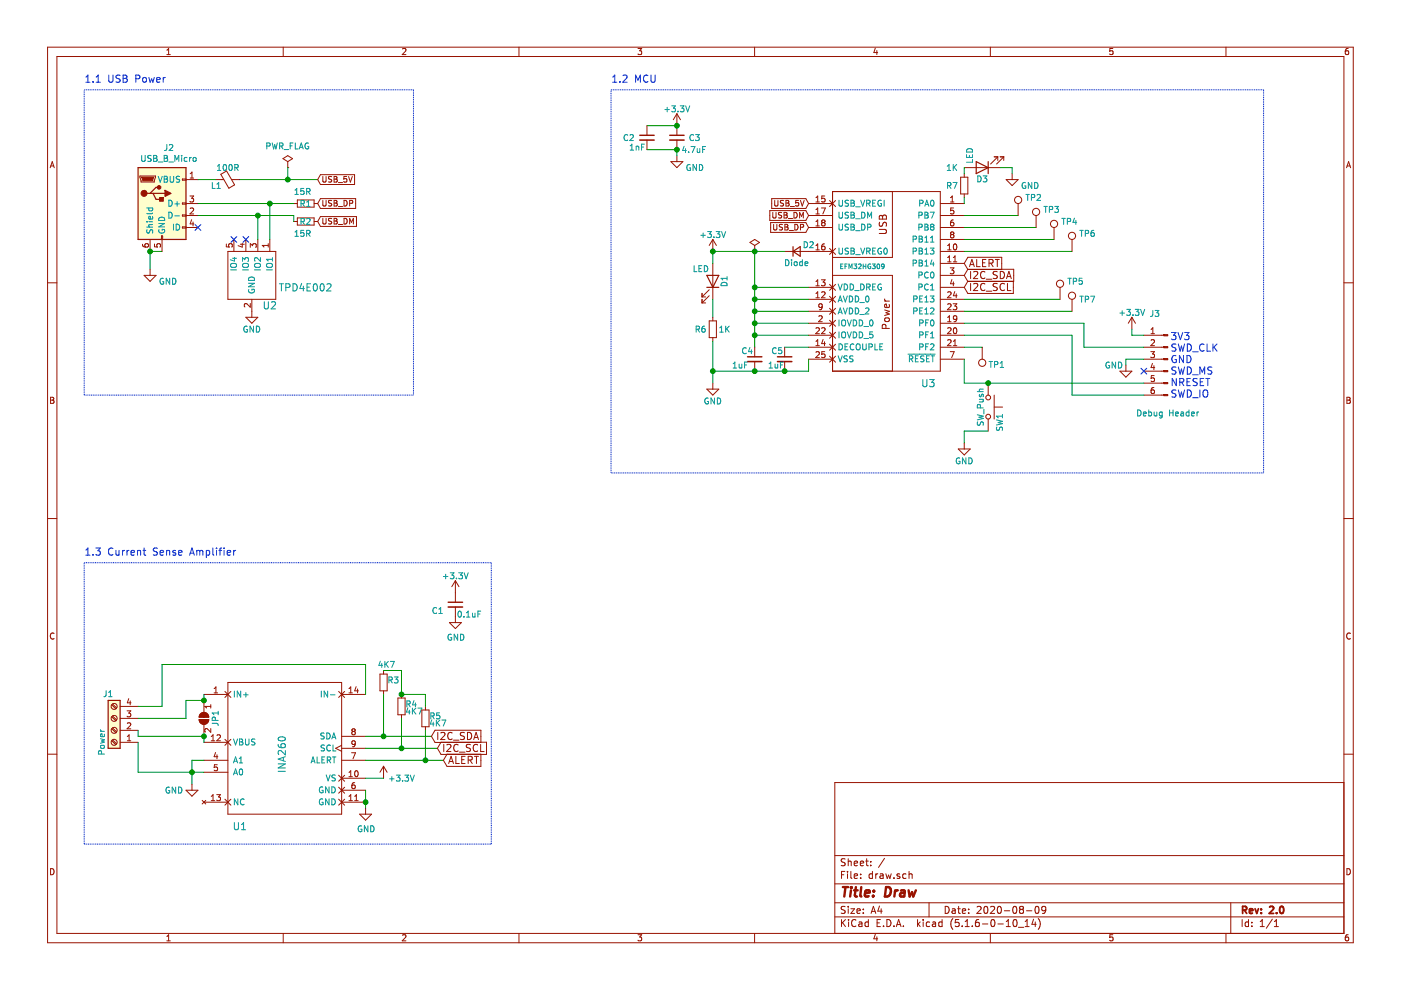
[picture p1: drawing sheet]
EESchema Schematic File Version 4
EELAYER 30 0
EELAYER END
$Descr A4 11693 8268
encoding utf-8
Sheet 1 1
Title "Draw"
Date "2020-08-09"
Rev "2.0"
Comp ""
Comment1 ""
Comment2 ""
Comment3 ""
Comment4 ""
$EndDescr
$Comp
L Device:C_Small C1
U 1 1
P 3800 5050
F 0 "C1" H 3600 5000 50  0000 L CNN
F 1 "0.1uF" H 3810 4970 50  0000 L CNN
F 2 "Capacitors_SMD:C_0805_HandSoldering" H 3800 5050 50  0001 C CNN
F 3 "" H 3800 5050 50  0000 C CNN
	1    3800 5050
	1    0    0    -1  
$EndComp
Wire Wire Line
	3050 6500 3200 6500
Wire Wire Line
	3050 5550 3050 5800
Wire Wire Line
	1700 6450 1600 6450
Wire Wire Line
	1700 6350 1600 6350
Wire Wire Line
	1600 6350 1600 6450
Connection ~ 1600 6450
$Comp
L Jumper:SolderJumper_2_Open JP1
U 1 1
P 1700 6000
F 0 "JP1" H 1700 6100 50  0000 C CNN
F 1 "Jumper" H 1600 5900 50  0001 C CNN
F 2 "" H 1700 6000 50  0001 C CNN
F 3 "~" H 1700 6000 50  0001 C CNN
	1    1700 6000
	0    1    1    0   
$EndComp
$Comp
L power:GND #PWR04
U 1 1
P 3050 6750
F 0 "#PWR04" H 3050 6500 50  0001 C CNN
F 1 "GND" H 3055 6577 50  0000 C CNN
F 2 "" H 3050 6750 50  0001 C CNN
F 3 "" H 3050 6750 50  0001 C CNN
	1    3050 6750
	1    0    0    -1  
$EndComp
$Comp
L power:GND #PWR02
U 1 1
P 1600 6550
F 0 "#PWR02" H 1600 6300 50  0001 C CNN
F 1 "GND" H 1450 6500 50  0000 C CNN
F 2 "" H 1600 6550 50  0001 C CNN
F 3 "" H 1600 6550 50  0001 C CNN
	1    1600 6550
	1    0    0    -1  
$EndComp
Wire Wire Line
	1600 6450 1600 6550
NoConn ~ 1650 1900
Wire Wire Line
	1350 2100 1250 2100
$Comp
L Device:R_Small R?
U 1 1
P 2550 1700
AR Path="/58815CE4/5F325BFE" Ref="R?"  Part="1" 
AR Path="/5F325BFE" Ref="R1"  Part="1" 
F 0 "R1" V 2550 1650 50  0000 L CNN
F 1 "15R" V 2450 1650 50  0000 L CNN
F 2 "Resistors_SMD:R_0805_HandSoldering" H 2550 1700 50  0001 C CNN
F 3 "" H 2550 1700 50  0000 C CNN
	1    2550 1700
	0    -1   1    0   
$EndComp
$Comp
L Device:R_Small R?
U 1 1
P 2550 1850
AR Path="/58815CE4/5F325BF8" Ref="R?"  Part="1" 
AR Path="/5F325BF8" Ref="R2"  Part="1" 
F 0 "R2" V 2550 1800 50  0000 L CNN
F 1 "15R" V 2650 1800 50  0000 L CNN
F 2 "Resistors_SMD:R_0805_HandSoldering" H 2550 1850 50  0001 C CNN
F 3 "" H 2550 1850 50  0000 C CNN
	1    2550 1850
	0    -1   1    0   
$EndComp
Wire Wire Line
	9400 3000 9400 3050
$Comp
L Connector:TestPoint TP1
U 1 1
P 8200 2900
F 0 "TP1" H 8250 3050 50  0000 L CNN
F 1 "TestPoint" H 8300 3100 50  0001 L CNN
F 2 "" H 8400 2900 50  0001 C CNN
F 3 "~" H 8400 2900 50  0001 C CNN
	1    8200 2900
	1    0    0    1   
$EndComp
Wire Wire Line
	8050 2600 8950 2600
Wire Wire Line
	8050 2500 8850 2500
Wire Wire Line
	8050 2100 8950 2100
Wire Wire Line
	8050 2000 8800 2000
Wire Wire Line
	8950 3300 8950 2800
Wire Wire Line
	9550 3300 8950 3300
Wire Wire Line
	8050 2800 8950 2800
Wire Wire Line
	9550 3200 8250 3200
Wire Wire Line
	9450 2800 9450 2750
$Comp
L Switch:SW_Push SW1
U 1 1
P 8250 3400
AR Path="/5F325CF7" Ref="SW1"  Part="1" 
AR Path="/58815CE4/5F325CF7" Ref="SW?"  Part="1" 
F 0 "SW1" H 8300 3500 50  0000 L CNN
F 1 "SW_Push" H 8250 3340 50  0000 C CNN
F 2 "draw:Tact" H 8250 3600 50  0001 C CNN
F 3 "" H 8250 3600 50  0000 C CNN
	1    8250 3400
	0    1    1    0   
$EndComp
NoConn ~ 9550 3100
Connection ~ 8250 3200
$Comp
L Connector:Conn_01x06_Male J3
U 1 1
P 9750 3000
F 0 "J3" H 9858 3381 50  0000 C CNN
F 1 "Debug Header" H 9750 2550 50  0000 C CNN
F 2 "" H 9750 3000 50  0001 C CNN
F 3 "~" H 9750 3000 50  0001 C CNN
	1    9750 3000
	-1   0    0    -1  
$EndComp
Text Notes 9770 3330 0    60   ~ 0
3V3\nSWD_CLK\nGND\nSWD_MS\nNRESET\nSWD_IO
$Comp
L Device:LED D?
U 1 1
P 8200 1400
AR Path="/58815CE4/5F47747F" Ref="D?"  Part="1" 
AR Path="/5F47747F" Ref="D3"  Part="1" 
F 0 "D3" H 8200 1500 50  0000 C CNN
F 1 "LED" V 8300 1300 50  0000 C CNN
F 2 "LEDs:LED_0805" H 8200 1400 50  0001 C CNN
F 3 "" H 8200 1400 50  0000 C CNN
	1    8200 1400
	-1   0    0    1   
$EndComp
Wire Wire Line
	8350 1400 8450 1400
Wire Wire Line
	8450 1400 8450 1450
$Comp
L power:GND #PWR?
U 1 1
P 8450 1450
AR Path="/58815CE4/5F47CFD0" Ref="#PWR?"  Part="1" 
AR Path="/5F47CFD0" Ref="#PWR013"  Part="1" 
F 0 "#PWR013" H 8450 1200 50  0001 C CNN
F 1 "GND" H 8300 1350 50  0000 C CNN
F 2 "" H 8450 1450 50  0000 C CNN
F 3 "" H 8450 1450 50  0000 C CNN
	1    8450 1450
	-1   0    0    -1  
$EndComp
Wire Wire Line
	8050 1700 8050 1650
Wire Wire Line
	9550 3000 9400 3000
Wire Wire Line
	8050 2900 8200 2900
Wire Wire Line
	8050 3600 8050 3700
Wire Wire Line
	8250 3600 8050 3600
Wire Wire Line
	8050 3200 8250 3200
Wire Wire Line
	9050 2900 9550 2900
Wire Wire Line
	9050 2700 9050 2900
Wire Wire Line
	8050 2700 9050 2700
Wire Wire Line
	9550 2800 9450 2800
Wire Wire Line
	8050 3200 8050 3000
Wire Wire Line
	5650 1250 5650 1300
$Comp
L power:GND #PWR?
U 1 1
P 5650 1300
AR Path="/58815CE4/5F325C54" Ref="#PWR?"  Part="1" 
AR Path="/5F325C54" Ref="#PWR09"  Part="1" 
F 0 "#PWR09" H 5650 1050 50  0001 C CNN
F 1 "GND" H 5500 1200 50  0000 C CNN
F 2 "" H 5650 1300 50  0000 C CNN
F 3 "" H 5650 1300 50  0000 C CNN
	1    5650 1300
	-1   0    0    -1  
$EndComp
$Comp
L Device:C_Small C?
U 1 1
P 5650 1150
AR Path="/58815CE4/5F325C4E" Ref="C?"  Part="1" 
AR Path="/5F325C4E" Ref="C3"  Part="1" 
F 0 "C3" H 5450 1150 50  0000 L CNN
F 1 "4.7uF" H 5400 1050 50  0000 L CNN
F 2 "Capacitors_SMD:C_0805_HandSoldering" H 5650 1150 50  0001 C CNN
F 3 "" H 5650 1150 50  0000 C CNN
	1    5650 1150
	-1   0    0    -1  
$EndComp
$Comp
L power:GND #PWR?
U 1 1
P 8050 3700
AR Path="/58815CE4/5F325C48" Ref="#PWR?"  Part="1" 
AR Path="/5F325C48" Ref="#PWR012"  Part="1" 
F 0 "#PWR012" H 8050 3450 50  0001 C CNN
F 1 "GND" H 8050 3550 50  0000 C CNN
F 2 "" H 8050 3700 50  0000 C CNN
F 3 "" H 8050 3700 50  0000 C CNN
	1    8050 3700
	-1   0    0    -1  
$EndComp
$Comp
L power:+3.3V #PWR?
U 1 1
P 9450 2750
AR Path="/58815CE4/5F325C28" Ref="#PWR?"  Part="1" 
AR Path="/5F325C28" Ref="#PWR015"  Part="1" 
F 0 "#PWR015" H 9450 2600 50  0001 C CNN
F 1 "+3.3V" H 9450 2890 50  0000 C CNN
F 2 "" H 9450 2750 50  0000 C CNN
F 3 "" H 9450 2750 50  0000 C CNN
	1    9450 2750
	-1   0    0    -1  
$EndComp
$Comp
L power:GND #PWR?
U 1 1
P 9400 3050
AR Path="/58815CE4/5F325C1C" Ref="#PWR?"  Part="1" 
AR Path="/5F325C1C" Ref="#PWR014"  Part="1" 
F 0 "#PWR014" H 9400 2800 50  0001 C CNN
F 1 "GND" H 9500 3050 50  0000 C CNN
F 2 "" H 9400 3050 50  0000 C CNN
F 3 "" H 9400 3050 50  0000 C CNN
	1    9400 3050
	-1   0    0    -1  
$EndComp
$Comp
L draw:EFM32HG309 U?
U 1 1
P 7750 3100
AR Path="/58815CE4/5F325BF2" Ref="U?"  Part="1" 
AR Path="/5F325BF2" Ref="U3"  Part="1" 
F 0 "U3" H 7750 3000 60  0000 C CNN
F 1 "EFM32HG309" H 8300 3975 39  0000 C CNN
F 2 "Housings_DFN_QFN:QFN-24-1EP_5x5mm_Pitch0.65mm" H 7650 3400 60  0001 C CNN
F 3 "" H 7650 3400 60  0000 C CNN
	1    7750 3100
	-1   0    0    -1  
$EndComp
Connection ~ 6300 2800
Wire Wire Line
	6300 2900 6300 2800
$Comp
L Device:D_Small D2
U 1 1
P 6650 2100
F 0 "D2" H 6750 2050 50  0000 C CNN
F 1 "Diode" H 6650 2200 50  0000 C CNN
F 2 "" V 6650 2100 50  0001 C CNN
F 3 "~" V 6650 2100 50  0001 C CNN
	1    6650 2100
	1    0    0    1   
$EndComp
$Comp
L Device:R_Small R?
U 1 1
P 5950 2750
AR Path="/58815CE4/5F325C42" Ref="R?"  Part="1" 
AR Path="/5F325C42" Ref="R6"  Part="1" 
F 0 "R6" H 6000 2750 50  0000 L CNN
F 1 "1K" H 5800 2750 50  0000 L CNN
F 2 "Resistors_SMD:R_0805_HandSoldering" H 5950 2750 50  0001 C CNN
F 3 "" H 5950 2750 50  0000 C CNN
	1    5950 2750
	-1   0    0    -1  
$EndComp
Wire Wire Line
	6550 3100 6300 3100
Wire Wire Line
	6300 3100 5950 3100
Wire Wire Line
	6300 2700 6300 2800
Wire Wire Line
	6300 2600 6300 2700
Wire Wire Line
	6300 2500 6300 2600
Wire Wire Line
	6300 2400 6300 2500
Wire Wire Line
	6750 2900 6550 2900
Connection ~ 6550 3100
Connection ~ 6300 3100
Wire Wire Line
	6750 3100 6550 3100
Wire Wire Line
	6750 3100 6750 3000
Connection ~ 6300 2700
Wire Wire Line
	6300 2800 6750 2800
Connection ~ 6300 2600
Wire Wire Line
	6300 2700 6750 2700
Connection ~ 6300 2500
Wire Wire Line
	6300 2600 6750 2600
Connection ~ 6300 2400
Wire Wire Line
	6300 2500 6750 2500
Wire Wire Line
	6300 2100 6300 2400
Wire Wire Line
	6750 2400 6300 2400
$Comp
L Device:LED D?
U 1 1
P 5950 2350
AR Path="/58815CE4/5F325C3C" Ref="D?"  Part="1" 
AR Path="/5F325C3C" Ref="D1"  Part="1" 
F 0 "D1" H 5950 2450 50  0000 C CNN
F 1 "LED" V 6050 2250 50  0000 C CNN
F 2 "LEDs:LED_0805" H 5950 2350 50  0001 C CNN
F 3 "" H 5950 2350 50  0000 C CNN
	1    5950 2350
	0    1    -1   0   
$EndComp
$Comp
L Device:C_Small C?
U 1 1
P 6550 3000
AR Path="/58815CE4/5F325C10" Ref="C?"  Part="1" 
AR Path="/5F325C10" Ref="C5"  Part="1" 
F 0 "C5" H 6560 3070 50  0000 L CNN
F 1 "1uF" H 6550 2950 50  0000 L CNN
F 2 "Capacitors_SMD:C_0805_HandSoldering" H 6550 3000 50  0001 C CNN
F 3 "" H 6550 3000 50  0000 C CNN
	1    6550 3000
	-1   0    0    -1  
$EndComp
$Comp
L Device:C_Small C?
U 1 1
P 6300 3000
AR Path="/58815CE4/5F325C0A" Ref="C?"  Part="1" 
AR Path="/5F325C0A" Ref="C4"  Part="1" 
F 0 "C4" H 6310 3070 50  0000 L CNN
F 1 "1uF" H 6350 2950 50  0000 L CNN
F 2 "Capacitors_SMD:C_0805_HandSoldering" H 6300 3000 50  0001 C CNN
F 3 "" H 6300 3000 50  0000 C CNN
	1    6300 3000
	-1   0    0    -1  
$EndComp
Wire Wire Line
	5950 3100 5950 3200
Connection ~ 5950 3100
$Comp
L power:GND #PWR?
U 1 1
P 5950 3200
AR Path="/58815CE4/5F325BE0" Ref="#PWR?"  Part="1" 
AR Path="/5F325BE0" Ref="#PWR011"  Part="1" 
F 0 "#PWR011" H 5950 2950 50  0001 C CNN
F 1 "GND" H 5950 3050 50  0000 C CNN
F 2 "" H 5950 3200 50  0000 C CNN
F 3 "" H 5950 3200 50  0000 C CNN
	1    5950 3200
	-1   0    0    -1  
$EndComp
$Comp
L power:GND #PWR?
U 1 1
P 1250 2250
AR Path="/58815CE4/5F34164A" Ref="#PWR?"  Part="1" 
AR Path="/5F34164A" Ref="#PWR01"  Part="1" 
F 0 "#PWR01" H 1250 2000 50  0001 C CNN
F 1 "GND" H 1100 2150 50  0000 C CNN
F 2 "" H 1250 2250 50  0000 C CNN
F 3 "" H 1250 2250 50  0000 C CNN
	1    1250 2250
	-1   0    0    -1  
$EndComp
$Comp
L power:+3.3V #PWR?
U 1 1
P 5950 2100
AR Path="/58815CE4/5F325C04" Ref="#PWR?"  Part="1" 
AR Path="/5F325C04" Ref="#PWR010"  Part="1" 
F 0 "#PWR010" H 5950 1950 50  0001 C CNN
F 1 "+3.3V" H 5950 2240 50  0000 C CNN
F 2 "" H 5950 2100 50  0000 C CNN
F 3 "" H 5950 2100 50  0000 C CNN
	1    5950 2100
	-1   0    0    -1  
$EndComp
Wire Wire Line
	5950 2850 5950 3100
Wire Wire Line
	5950 2650 5950 2500
Wire Wire Line
	5950 2200 5950 2100
Connection ~ 6300 2100
$Comp
L power:+3.3V #PWR?
U 1 1
P 5650 1050
AR Path="/58815CE4/5F3805A3" Ref="#PWR?"  Part="1" 
AR Path="/5F3805A3" Ref="#PWR08"  Part="1" 
F 0 "#PWR08" H 5650 900 50  0001 C CNN
F 1 "+3.3V" H 5650 1190 50  0000 C CNN
F 2 "" H 5650 1050 50  0000 C CNN
F 3 "" H 5650 1050 50  0000 C CNN
	1    5650 1050
	-1   0    0    -1  
$EndComp
Text GLabel 2650 1850 2    47   Input ~ 0
USB_DM
Text GLabel 2650 1700 2    47   Input ~ 0
USB_DP
Wire Wire Line
	2450 1800 2450 1850
Wire Wire Line
	1800 1500 1650 1500
$Comp
L Device:Ferrite_Bead_Small L?
U 1 1
P 1900 1500
AR Path="/58815CE4/5F325C7B" Ref="L?"  Part="1" 
AR Path="/5F325C7B" Ref="L1"  Part="1" 
F 0 "L1" V 1950 1550 50  0000 L CNN
F 1 "100R" V 1800 1400 50  0000 L CNN
F 2 "Capacitors_SMD:C_0805_HandSoldering" V 1830 1500 50  0001 C CNN
F 3 "" H 1900 1500 50  0000 C CNN
	1    1900 1500
	0    -1   1    0   
$EndComp
$Comp
L power:PWR_FLAG #FLG?
U 1 1
P 2400 1400
AR Path="/58815CE4/5F325C74" Ref="#FLG?"  Part="1" 
AR Path="/5F325C74" Ref="#FLG01"  Part="1" 
F 0 "#FLG01" H 2400 1495 50  0001 C CNN
F 1 "PWR_FLAG" H 2400 1580 50  0000 C CNN
F 2 "" H 2400 1400 50  0000 C CNN
F 3 "" H 2400 1400 50  0000 C CNN
	1    2400 1400
	-1   0    0    -1  
$EndComp
Connection ~ 2400 1500
Wire Wire Line
	2400 1500 2000 1500
Wire Wire Line
	2400 1500 2400 1400
Text GLabel 2650 1500 2    47   Input ~ 0
USB_5V
Wire Wire Line
	2400 1500 2650 1500
$Comp
L power:GND #PWR?
U 1 1
P 2100 2600
AR Path="/58815CE4/5F325C68" Ref="#PWR?"  Part="1" 
AR Path="/5F325C68" Ref="#PWR03"  Part="1" 
F 0 "#PWR03" H 2100 2350 50  0001 C CNN
F 1 "GND" H 2100 2450 50  0000 C CNN
F 2 "" H 2100 2600 50  0000 C CNN
F 3 "" H 2100 2600 50  0000 C CNN
	1    2100 2600
	-1   0    0    -1  
$EndComp
$Comp
L draw:TPD4E002 U?
U 1 1
P 2100 2300
AR Path="/58815CE4/5F325C62" Ref="U?"  Part="1" 
AR Path="/5F325C62" Ref="U2"  Part="1" 
F 0 "U2" H 1950 2050 60  0000 C CNN
F 1 "TPD4E002" H 1650 2200 60  0000 C CNN
F 2 "TO_SOT_Packages_SMD:SOT-553" H 2100 2300 60  0001 C CNN
F 3 "" H 2100 2300 60  0001 C CNN
	1    2100 2300
	-1   0    0    -1  
$EndComp
Wire Wire Line
	1650 1800 2150 1800
Wire Wire Line
	1650 1700 2250 1700
Wire Wire Line
	2150 2000 2150 1800
Connection ~ 2150 1800
Wire Wire Line
	2150 1800 2450 1800
Wire Wire Line
	2250 2000 2250 1700
Connection ~ 2250 1700
Wire Wire Line
	2250 1700 2450 1700
Connection ~ 5650 1050
Connection ~ 5650 1250
$Comp
L Device:C_Small C?
U 1 1
P 5400 1150
AR Path="/58815CE4/5F325C81" Ref="C?"  Part="1" 
AR Path="/5F325C81" Ref="C2"  Part="1" 
F 0 "C2" H 5500 1150 50  0000 L CNN
F 1 "1nF" H 5410 1070 50  0000 L CNN
F 2 "Capacitors_SMD:C_0805_HandSoldering" H 5400 1150 50  0001 C CNN
F 3 "" H 5400 1150 50  0000 C CNN
	1    5400 1150
	-1   0    0    -1  
$EndComp
Wire Wire Line
	5650 1050 5400 1050
Wire Wire Line
	5650 1250 5400 1250
$Comp
L Connector:TestPoint TP7
U 1 1
P 8950 2600
F 0 "TP7" H 8750 2700 50  0000 L CNN
F 1 "TestPoint" H 8600 2800 50  0001 L CNN
F 2 "" H 9150 2600 50  0001 C CNN
F 3 "~" H 9150 2600 50  0001 C CNN
	1    8950 2600
	-1   0    0    -1  
$EndComp
$Comp
L Connector:TestPoint TP6
U 1 1
P 8950 2100
F 0 "TP6" H 8750 2250 50  0000 L CNN
F 1 "TestPoint" H 8600 2100 50  0001 L CNN
F 2 "" H 9150 2100 50  0001 C CNN
F 3 "~" H 9150 2100 50  0001 C CNN
	1    8950 2100
	-1   0    0    -1  
$EndComp
$Comp
L Connector:TestPoint TP4
U 1 1
P 8800 2000
F 0 "TP4" H 8600 2150 50  0000 L CNN
F 1 "TestPoint" H 8450 2200 50  0001 L CNN
F 2 "" H 9000 2000 50  0001 C CNN
F 3 "~" H 9000 2000 50  0001 C CNN
	1    8800 2000
	-1   0    0    -1  
$EndComp
$Comp
L Connector:TestPoint TP5
U 1 1
P 8850 2500
F 0 "TP5" H 8650 2650 50  0000 L CNN
F 1 "TestPoint" H 8550 2700 50  0001 L CNN
F 2 "" H 9050 2500 50  0001 C CNN
F 3 "~" H 9050 2500 50  0001 C CNN
	1    8850 2500
	-1   0    0    -1  
$EndComp
$Comp
L Connector:TestPoint TP3
U 1 1
P 8650 1900
F 0 "TP3" H 8450 2050 50  0000 L CNN
F 1 "TestPoint" H 8300 2100 50  0001 L CNN
F 2 "" H 8850 1900 50  0001 C CNN
F 3 "~" H 8850 1900 50  0001 C CNN
	1    8650 1900
	-1   0    0    -1  
$EndComp
$Comp
L Connector:TestPoint TP2
U 1 1
P 8500 1800
F 0 "TP2" H 8300 1950 50  0000 L CNN
F 1 "TestPoint" H 8150 1800 50  0001 L CNN
F 2 "" H 8700 1800 50  0001 C CNN
F 3 "~" H 8700 1800 50  0001 C CNN
	1    8500 1800
	-1   0    0    -1  
$EndComp
Wire Wire Line
	8050 1800 8500 1800
Wire Wire Line
	8050 1900 8650 1900
Text GLabel 6750 1700 0    47   Input ~ 0
USB_5V
Text GLabel 6750 1900 0    47   Input ~ 0
USB_DP
Text GLabel 6750 1800 0    47   Input ~ 0
USB_DM
Connection ~ 5950 2100
Wire Wire Line
	5950 2100 6300 2100
Wire Wire Line
	6300 2100 6550 2100
$Comp
L power:+3.3V #PWR?
U 1 1
P 3800 4950
AR Path="/58815CE4/5F30A655" Ref="#PWR?"  Part="1" 
AR Path="/5F30A655" Ref="#PWR06"  Part="1" 
F 0 "#PWR06" H 3800 4800 50  0001 C CNN
F 1 "+3.3V" H 3800 5090 50  0000 C CNN
F 2 "" H 3800 4950 50  0000 C CNN
F 3 "" H 3800 4950 50  0000 C CNN
	1    3800 4950
	-1   0    0    -1  
$EndComp
$Comp
L power:GND #PWR07
U 1 1
P 3800 5150
F 0 "#PWR07" H 3800 4900 50  0001 C CNN
F 1 "GND" H 3805 4977 50  0000 C CNN
F 2 "" H 3800 5150 50  0001 C CNN
F 3 "" H 3800 5150 50  0001 C CNN
	1    3800 5150
	1    0    0    -1  
$EndComp
$Comp
L power:+3.3V #PWR?
U 1 1
P 3200 6500
AR Path="/58815CE4/5F317264" Ref="#PWR?"  Part="1" 
AR Path="/5F317264" Ref="#PWR05"  Part="1" 
F 0 "#PWR05" H 3200 6350 50  0001 C CNN
F 1 "+3.3V" H 3050 6500 50  0000 C CNN
F 2 "" H 3200 6500 50  0000 C CNN
F 3 "" H 3200 6500 50  0000 C CNN
	1    3200 6500
	-1   0    0    -1  
$EndComp
Wire Notes Line
	700  750  3450 750 
Wire Notes Line
	3450 750  3450 3300
Wire Notes Line
	3450 3300 700  3300
Wire Notes Line
	700  3300 700  750 
Text Notes 700  700  0    60   ~ 0
1.1 USB Power
Wire Notes Line
	5100 750  10550 750 
Wire Notes Line
	10550 750  10550 3950
Wire Notes Line
	10550 3950 5100 3950
Wire Notes Line
	5100 3950 5100 750 
Text Notes 5100 700  0    60   ~ 0
1.2 MCU
Wire Notes Line
	700  4700 4100 4700
Wire Notes Line
	4100 4700 4100 7050
Wire Notes Line
	4100 7050 700  7050
Text Notes 700  4650 0    60   ~ 0
1.3 Current Sense Amplifier
$Comp
L Device:R_Small R?
U 1 1
P 8050 1550
AR Path="/58815CE4/5F391775" Ref="R?"  Part="1" 
AR Path="/5F391775" Ref="R7"  Part="1" 
F 0 "R7" H 8100 1550 50  0000 L CNN
F 1 "1K" H 8100 1700 50  0000 L CNN
F 2 "Resistors_SMD:R_0805_HandSoldering" H 8050 1550 50  0001 C CNN
F 3 "" H 8050 1550 50  0000 C CNN
	1    8050 1550
	-1   0    0    -1  
$EndComp
Wire Wire Line
	8050 1450 8050 1400
Text GLabel 8050 2200 2    60   Input ~ 0
ALERT
Text GLabel 8050 2300 2    60   Input ~ 0
I2C_SDA
Text GLabel 8050 2400 2    60   Input ~ 0
I2C_SCL
NoConn ~ 2050 2000
NoConn ~ 1950 2000
$Comp
L power:PWR_FLAG #FLG02
U 1 1
P 6300 2100
F 0 "#FLG02" H 6300 2175 50  0001 C CNN
F 1 "PWR_FLAG" H 6300 2273 50  0001 C CNN
F 2 "" H 6300 2100 50  0001 C CNN
F 3 "~" H 6300 2100 50  0001 C CNN
	1    6300 2100
	1    0    0    -1  
$EndComp
$Comp
L Connector:USB_B_Micro J2
U 1 1
P 1350 1700
F 0 "J2" H 1407 2167 50  0000 C CNN
F 1 "USB_B_Micro" H 1407 2076 50  0000 C CNN
F 2 "" H 1500 1650 50  0001 C CNN
F 3 "~" H 1500 1650 50  0001 C CNN
	1    1350 1700
	1    0    0    -1  
$EndComp
Connection ~ 1250 2100
Wire Wire Line
	1250 2100 1250 2250
$Comp
L Connector:Screw_Terminal_01x04 J1
U 1 1
P 950 6100
F 0 "J1" H 1000 5800 50  0000 C CNN
F 1 "Power" V 1050 6200 50  0000 C CNN
F 2 "" H 950 6100 50  0001 C CNN
F 3 "~" H 950 6100 50  0001 C CNN
	1    950  6100
	-1   0    0    1   
$EndComp
Text GLabel 3700 6350 2    60   Input ~ 0
ALERT
Text GLabel 3650 6250 2    60   Input ~ 0
I2C_SCL
Text GLabel 3600 6150 2    60   Input ~ 0
I2C_SDA
Connection ~ 3350 5800
Wire Wire Line
	3350 6250 3650 6250
Wire Wire Line
	3550 6350 3700 6350
Wire Wire Line
	3350 5600 3350 5800
Wire Wire Line
	3200 5600 3350 5600
Wire Wire Line
	3550 5800 3550 5900
Wire Wire Line
	3350 6000 3350 6250
Wire Wire Line
	3550 6100 3550 6350
Wire Wire Line
	3350 5800 3550 5800
Wire Wire Line
	3200 5800 3200 6150
$Comp
L Device:R_Small R5
U 1 1
P 3550 6000
F 0 "R5" H 3580 6020 50  0000 L CNN
F 1 "4K7" H 3580 5960 50  0000 L CNN
F 2 "Resistors_SMD:R_0805_HandSoldering" H 3550 6000 50  0001 C CNN
F 3 "" H 3550 6000 50  0000 C CNN
	1    3550 6000
	1    0    0    -1  
$EndComp
$Comp
L Device:R_Small R4
U 1 1
P 3350 5900
F 0 "R4" H 3380 5920 50  0000 L CNN
F 1 "4K7" H 3380 5860 50  0000 L CNN
F 2 "Resistors_SMD:R_0805_HandSoldering" H 3350 5900 50  0001 C CNN
F 3 "" H 3350 5900 50  0000 C CNN
	1    3350 5900
	1    0    0    -1  
$EndComp
$Comp
L Device:R_Small R3
U 1 1
P 3200 5700
F 0 "R3" H 3230 5720 50  0000 L CNN
F 1 "4K7" H 3150 5850 50  0000 L CNN
F 2 "Resistors_SMD:R_0805_HandSoldering" H 3200 5700 50  0001 C CNN
F 3 "" H 3200 5700 50  0000 C CNN
	1    3200 5700
	1    0    0    -1  
$EndComp
Wire Wire Line
	3050 6150 3200 6150
Connection ~ 3200 6150
Wire Wire Line
	3200 6150 3600 6150
Wire Wire Line
	3050 6250 3350 6250
Connection ~ 3350 6250
Wire Wire Line
	3050 6350 3550 6350
Connection ~ 3550 6350
Wire Wire Line
	3050 6700 3050 6750
Wire Wire Line
	3050 6600 3050 6700
Connection ~ 3050 6700
$Comp
L draw:INA260 U?
U 1 1
P 1900 6800
AR Path="/5881B945/5F35543F" Ref="U?"  Part="1" 
AR Path="/5F35543F" Ref="U1"  Part="1" 
F 0 "U1" H 2000 6700 60  0000 C CNN
F 1 "INA260" V 2350 7300 60  0000 C CNN
F 2 "Housings_SSOP:TSSOP-16_4.4x5mm_Pitch0.65mm" H 1900 6800 60  0001 C CNN
F 3 "" H 1900 6800 60  0001 C CNN
	1    1900 6800
	1    0    0    -1  
$EndComp
Wire Wire Line
	1350 5550 1350 5900
Wire Wire Line
	1350 5900 1150 5900
Wire Wire Line
	1350 5550 3050 5550
Wire Wire Line
	1700 5800 1700 5850
Wire Wire Line
	1700 6200 1700 6150
Wire Wire Line
	1150 6200 1150 6450
Wire Wire Line
	1150 6450 1600 6450
Wire Wire Line
	1700 6150 1150 6150
Wire Wire Line
	1150 6150 1150 6100
Connection ~ 1700 6150
Wire Wire Line
	1150 6000 1550 6000
Wire Wire Line
	1550 6000 1550 5850
Wire Wire Line
	1550 5850 1700 5850
Connection ~ 1700 5850
Wire Notes Line
	700  7050 700  4700
$EndSCHEMATC
